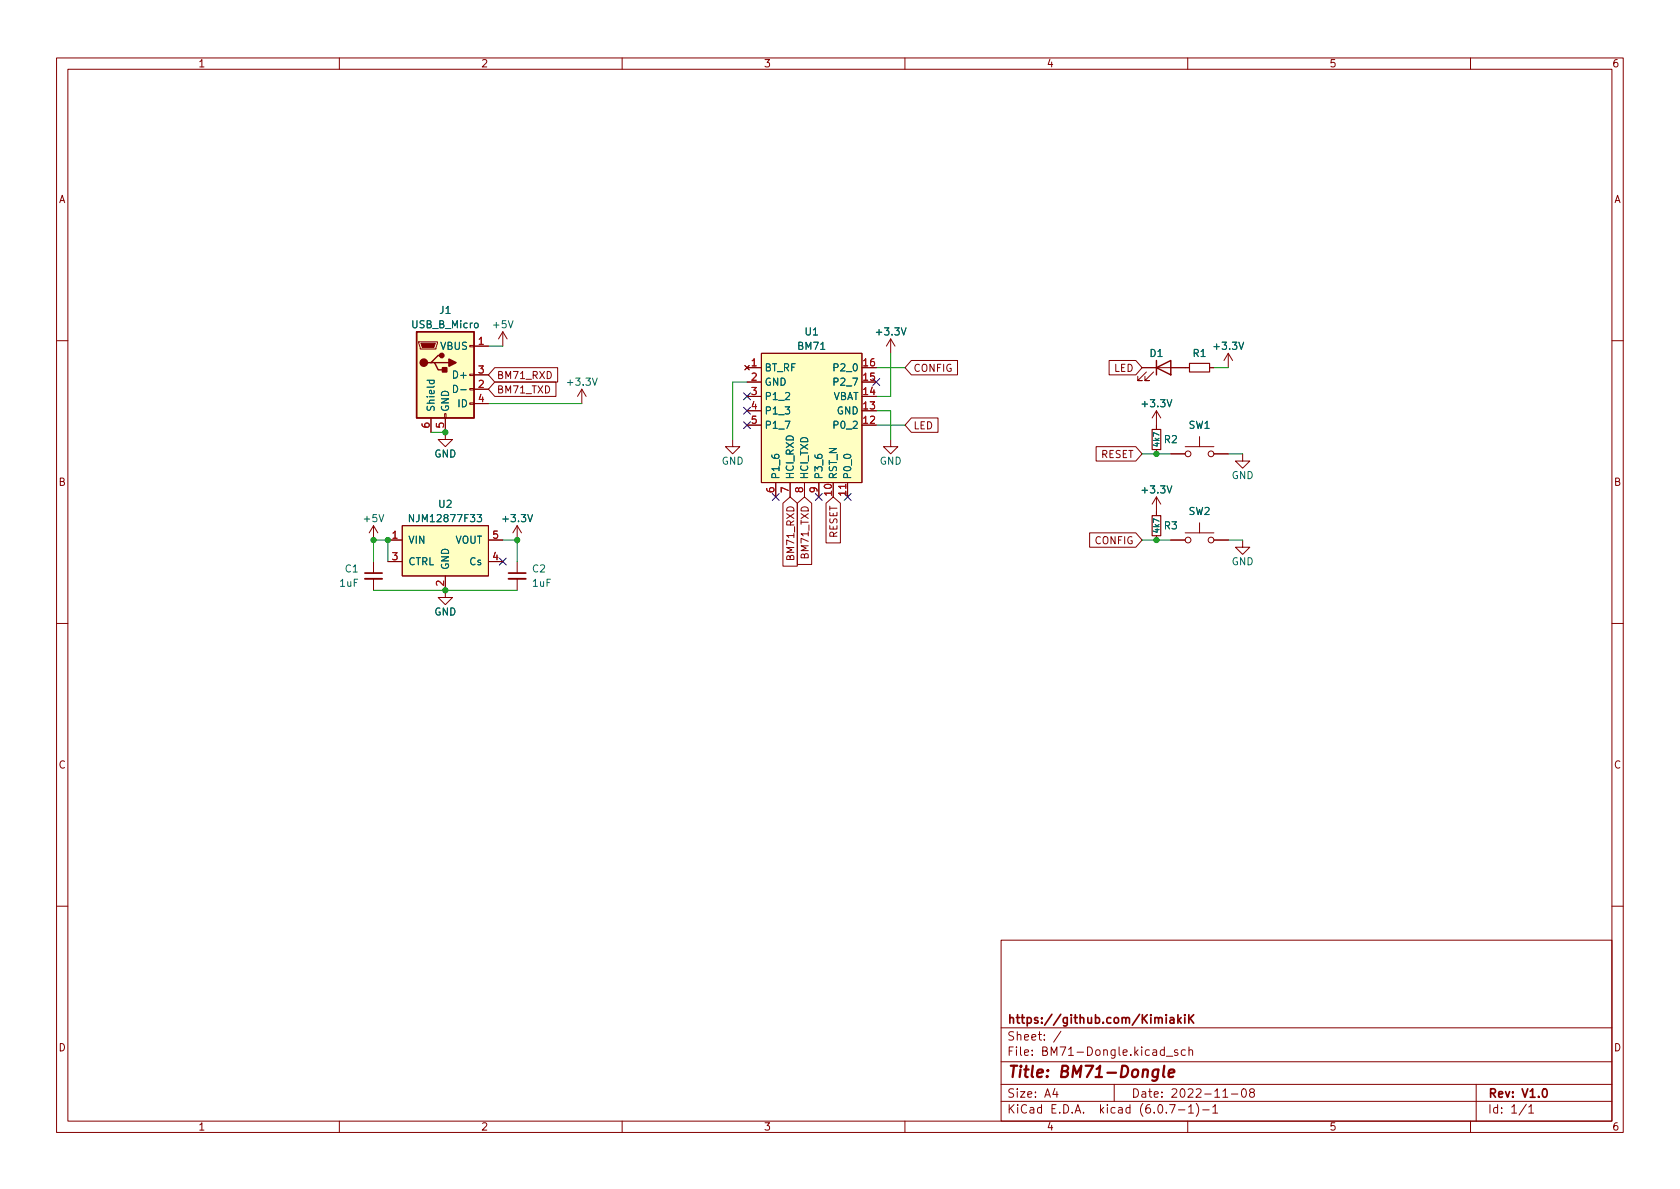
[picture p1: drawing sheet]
<svg xmlns="http://www.w3.org/2000/svg" width="297mm" height="210mm" viewBox="0 0 297 210" stroke-linecap="round" stroke-linejoin="round" font-family="sans-serif">
<g fill="none" stroke="#840000" stroke-width=".18">
<path d="M10 10.2h277v190.1h-277zM12 12.2h273v186.1h-273zM60 10.2v2M110 10.2v2M160 10.2v2M210 10.2v2M260 10.2v2M88.9 58.7l-.8 1.2M88.9 58.7v2.5M88.9 58.7l.8 1.2M157.5 59.9l-.8 1.3M157.5 59.9v2.6"/>
<path d="M157.5 59.9l.7 1.3M10 60.2h2M74 60.4h3.3v.3l-.2 1h-2.8zM76.2 73.9v2.5M78.6 73.1h.3v.8h-.3zM78.7 73.9v3.8h1.3l-1.3 1.3-1.2-1.3h1.2M83.1 71.2h.7v.3h-.7zM83.1 68.7h.7v.3h-.7zM83.1 66.2h.7v.2h-.7zM83.1 61.1h.7v.2h-.7zM83.8 61.2h2.6M83.8 68.8h2.6"/>
<path d="M83.8 66.3h2.6M83.8 71.4h2.6M87.5 67.6h10.8v2.5h-10.8l-1.1-1.3zM87.5 65h11.1v2.6h-11.1l-1.1-1.3zM102.9 68.8l-.8 1.3M102.9 68.8v2.6M102.9 68.8l.7 1.3M129.5 77.7v1.3h1.3l-1.3 1.3-1.2-1.3h1.2M131.7 64.6l.8 .8M132.1 65h2.5M132.1 67.6h2.5M132.1 70.1h2.5"/>
<path d="M132.1 72.6h2.5M132.1 75.2h2.5M132.5 64.6l-.8 .8M134.6 62.5h17.8v22.8h-17.8zM157.5 77.7v1.3h1.2l-1.2 1.3-1.3-1.3h1.3M161.1 73.9h4.7v2.5h-4.7l-1.1-1.2zM161.1 63.7h8.2v2.6h-8.2l-1.1-1.3zM193.8 79h7l1.1 1.3-1.1 1.2h-7zM196.1 63.7h4.7l1.1 1.3-1.1 1.3h-4.7zM201.9 65h8.4M202.7 65.8l-1.5 1.5h.7h-.7v-.8M204 65.8l-1.6 1.5h.8h-.8v-.8"/>
<path d="M204.5 72.6v3.3M204.5 79.5v.8M204.5 72.6l-.8 1.3M204.5 72.6l.7 1.3M209.5 79h5.1M212.1 77.2v1.8M213.9 65h.7M217.2 62.5l-.8 1.2M217.2 62.5v2.5M217.2 62.5l.7 1.2M285 60.2h2M66 93l-.7 1.2"/>
<path d="M66 93v2.5M66 99.3v2M66 93l.8 1.2M68.6 95.5h2.5M68.6 99.3h2.5M71.1 93h15.3v8.8h-15.3zM86.4 95.5h2.5M86.4 99.3h2.5M91.4 93v2.5M91.4 99.3v2M91.4 93l-.7 1.2M91.4 93l.8 1.2"/>
<path d="M137.2 85.3v2.6M138.4 89l1.3-1.1 1.3 1.1v11.1h-2.6zM139.7 85.3v2.6M141 89l1.2-1.1 1.3 1.1v10.8h-2.5zM142.2 85.3v2.6M144.8 85.3v2.6M146 89l1.3-1.1 1.3 1.1v7h-2.6zM149.9 85.3v2.6M192.7 94.2h8.1l1.1 1.3-1.1 1.3h-8.1zM204.5 87.9v3.3M204.5 94.7v.8M204.5 87.9l-.8 1.2"/>
<path d="M204.5 87.9l.7 1.2M207 95.5h2.5M207 80.3h2.5M209.5 94.2h5.1M212.1 92.5v1.7M214.6 95.5h2.6M214.6 80.3h2.6M219.7 95.5v1.3h1.3l-1.3 1.2-1.3-1.2h1.3M219.7 80.3v1.2h1.3l-1.3 1.3-1.3-1.3h1.3M10 110.2h2M66 102.4v2M78.7 101.8v3.9h1.3l-1.3 1.2-1.2-1.2h1.2"/>
<path d="M91.4 102.4v2M285 110.2h2M10 160.2h2M177 166.3h108v32h-108zM285 160.2h2M60 198.3v2M110 198.3v2M160 198.3v2M177 194.8h108M177 191.8h108M177 187.8h108M177 181.8h108"/>
<path d="M186.5 192.5l-.4 1h1M186.9 193v1M187.6 182.4l-1.3 1.9M197 191.8v3M205.9 185.7l-.5-.1-.3 .3v.4l.2 .3h.6M205.9 185.1v1.5M206.2 186.8h1.2M206.8 195.3h1l-.7 1.5M208.2 185.7l-.3-.1-.3 .2 .1 .3 .5 .1v.4h-.6M208.4 196.3h1.1M209.6 185.7l-.5-.1-.2 .3v.4l.1 .3h.6M210 198.3v2"/>
<path d="M210.1 195.8l.5-.5v1.5M210.1 196.8h.9M210.2 185.8l.2-.2 .4 .1 .1 .9M210.2 185.1v1.5M211.5 195.1a1.72 1.72 0 0 1 0 2.3M212.6 196.3h1.2M214.4 195.8l.5-.5v1.5M214.4 196.8h.9M216.2 194h.9M217.7 193.5h1.2M219.7 192.6l.2-.1a.81 .81 0 0 1 .5 .7 .81 .81 0 0 1-.3 .8h-.1a.81 .81 0 0 1-.6-.6 .81 .81 0 0 1 .3-.8zM221.2 193.2l-.3-.3 .1-.2 .2-.2 .4 .1 .2 .2-.1 .2-.6 .2-.2 .3 .1 .4 .2 .1h.4l.2-.3-.1-.4-.2-.1"/>
<path d="M260 198.3v2M261 191.8v6.5M269.9 195.3l-1.3 1.9M270.3 195.8l.4-.5v1.5M270.3 196.8h.9"/>
<circle cx="210.1" cy="95.5" r=".51"/>
<circle cx="210.1" cy="80.3" r=".51"/>
<circle cx="214.1" cy="80.3" r=".51"/>
<circle cx="214.1" cy="95.5" r=".51"/>
</g>
<g fill="none" stroke="#840000" stroke-width=".3">
<path d="M64.5 101.3h3.1M89.9 101.3h3.1M208.3 179.4v1.5M208.8 179.9l-.5 .6M209.5 179.4v.2M209.5 179.9v1M210.2 179.4v1.5M211.1 179.4l-.9 .9M206.9 180h.6l.1 .9M207.6 180.3l-.5 .1a.29 .29 0 0 0-.3 .2 .29 .29 0 0 0 .3 .3h.5M208.4 180.4l.4 .5M210.4 180.1l.7 .8"/>
<path d="M272.9 192.6l.2-.1a.8 .8 0 0 1 .5 .8 .8 .8 0 0 1-.5 .7 1 1 0 0 1-.2-1.4z"/>
</g>
<path d="M204.8 189.2a.66 .66 0 0 0-1 .3v.6l.1 .3 .2 .1 .6-.1M204.8 189.1l-.2 1.6a.6 .6 0 0 1-.9 .3M205.9 188.5l-.3 1.7 .3 .3M206.6 189.8l1-.2v-.4l-.2-.1-.6 .1-.2 1 .2 .3 .6-.1" fill="none" stroke="#840000" stroke-width=".4"/>
<path d="M64.5 102.4h3.1M89.9 102.4h3.1" fill="none" stroke="#840000" stroke-width=".33"/>
<g fill="#ffffc2" stroke="#ffffc2" stroke-width=".18">
<path d="M134.6 62.5h17.8v22.8h-17.8z"/>
<path d="M73.7 58.7h10.1v15.2h-10.1z"/>
<path d="M71.1 93h15.3v8.8h-15.3z"/>
</g>
<path d="M203.7 75.9h1.5v3.6h-1.5zM210.3 64.3h3.6v1.5h-3.6zM203.7 91.2h1.5v3.5h-1.5z" fill="none" stroke="#840000" stroke-width=".2"/>
<path d="M73.7 58.7h10.1v15.2h-10.1zM76.2 64.1h.6l.7 1.3h1.2M76.8 64.1h2.6M78.1 62.9h-.6l-1.3 1.2h-.6M204.5 65l2.5-1.3v2.6zM204.5 63.7v2.6" fill="none" stroke="#840000" stroke-width=".25"/>
<g fill="#840000" stroke="#840000" stroke-width=".25">
<path d="M79.4 63.5l1.2 .6-1.2 .7z"/>
<path d="M78.2 65h.8v.8h-.8z"/>
<circle cx="74.9" cy="64.1" r=".63"/>
<circle cx="78.1" cy="62.9" r=".38"/>
</g>
<path d="M74.4 60.7h2.6l-.3 .8h-2z" fill="#840000" stroke="#840000" stroke-width=".18"/>
<path d="M75.5 67.3h1.3M76 67.3l-.1 .3 .3 .3 .5-.2v-.4M80.2 68.1a.64 .64 0 0 1 .7 .7 .64 .64 0 0 1-.7 .6zM73.1 91v1.3l-.7-1.3v1.3M84.4 91h.8l-.5 .5 .4 .1v.5l-.2 .2-.5-.2" fill="none" stroke="#006464" stroke-width=".18"/>
<g fill="none" stroke="#009600" stroke-width=".18">
<path d="M76.2 76.4h2.5M86.4 61.2h2.5M86.4 71.4h16.5M132.1 67.6h-2.6v10.1M154.9 65h5.1M154.9 72.6h2.6v5.1M154.9 75.2h5.1M157.5 62.5v7.6h-2.6M214.6 65h2.6M66 99.3v-3.8h2.6v3.8M88.9 95.5h2.5v3.8M201.9 95.5h5.1"/>
<path d="M201.9 80.3h5.1M217.2 95.5h2.5M217.2 80.3h2.5M66 104.4h25.4"/>
</g>
<g fill="none" stroke="#000084" stroke-width=".18">
<path d="M131.5 69.5l1.2 1.2M131.5 72l1.2 1.2M131.5 74.6l1.2 1.2M132.7 69.5l-1.2 1.2M132.7 72l-1.2 1.2M132.7 74.6l-1.2 1.2M154.3 66.9l1.2 1.3M155.5 66.9l-1.2 1.3M88.3 98.7l1.2 1.2M89.5 98.7l-1.2 1.2M136.6 87.3l1.2 1.2M137.8 87.3l-1.2 1.2"/>
<path d="M144.2 87.3l1.2 1.2M145.4 87.3l-1.2 1.2M149.3 87.3l1.2 1.2M150.5 87.3l-1.2 1.2"/>
</g>
<g fill="#009600" stroke="#009600" stroke-width=".18">
<circle cx="78.7" cy="104.4" r=".46"/>
<circle cx="66" cy="95.5" r=".46"/>
<circle cx="68.6" cy="95.5" r=".46"/>
<circle cx="78.7" cy="76.4" r=".46"/>
<circle cx="91.4" cy="95.5" r=".46"/>
<circle cx="204.5" cy="95.5" r=".46"/>
<circle cx="204.5" cy="80.3" r=".46"/>
</g>
<text font-size="2.8" fill="#840000" x="178" y="190.6">Title: BM71-Dongle</text>
<g font-size="2.1" fill="#840000">
<text x="178" y="184">Sheet: /</text>
<text x="178" y="181">https://github.com/KimiakiK</text>
<text x="178" y="186.7">File: BM71-Dongle.kicad_sch</text>
<text x="178" y="196.9">KiCad E.D.A. kicad (6.0.7-1)-1</text>
<text x="178" y="194.1">Size: A4</text>
<text x="200" y="194.1">Date: 2022-11-08</text>
<text x="263" y="194.1">Rev: V1.0</text>
<text x="263" y="196.9">Id: 1/1</text>
</g>
<g font-size="1.8" fill="#840000">
<text x="35" y="11.9">1</text>
<text x="85" y="11.9">2</text>
<text x="135" y="11.9">3</text>
<text x="185" y="11.9">4</text>
<text x="235" y="11.9">5</text>
<text x="285" y="11.9">6</text>
<text x="10.3" y="35.9">A</text>
<text x="285.3" y="35.9">A</text>
<text x="161.4" y="65.7">CONFIG</text>
<text x="197" y="65.7">LED</text>
<text x="87.8" y="69.6">BM71_TXD</text>
<text x="87.8" y="67">BM71_RXD</text>
<text x="161.4" y="75.9">LED</text>
<text x="194.6" y="81">RESET</text>
<text x="10.3" y="85.9">B</text>
<text x="285.3" y="85.9">B</text>
<text x="148" y="95.2" transform="rotate(-90 148 95.2)">RESET</text>
<text x="140.4" y="98.7" transform="rotate(-90 140.4 98.7)">BM71_RXD</text>
<text x="143" y="98.5" transform="rotate(-90 143 98.5)">BM71_TXD</text>
<text x="193.6" y="96.2">CONFIG</text>
<text x="10.3" y="135.9">C</text>
<text x="285.3" y="135.9">C</text>
<text x="10.3" y="185.9">D</text>
<text x="285.3" y="185.9">D</text>
<text x="35" y="199.9">1</text>
<text x="85" y="199.9">2</text>
<text x="135" y="199.9">3</text>
<text x="185" y="199.9">4</text>
<text x="235" y="199.9">5</text>
<text x="285" y="199.9">6</text>
</g>
<g font-size="1.8" fill="#006464">
<text x="72.9" y="58">USB_B_Micro</text>
<text x="77.8" y="55.5">J1</text>
<text x="87.3" y="58">+5V</text>
<text x="142.4" y="59.3">U1</text>
<text x="155.1" y="59.3">+3.3V</text>
<text x="77.9" y="61.8">VBUS</text>
<text x="135.1" y="65.7">BT_RF</text>
<text x="141.2" y="61.8">BM71</text>
<text x="147.8" y="65.7">P2_0</text>
<text x="203.3" y="63.1">D1</text>
<text x="211" y="63.1">R1</text>
<text x="214.8" y="61.8">+3.3V</text>
<text x="80.5" y="66.9">D+</text>
<text x="80.9" y="69.5">D-</text>
<text x="100.5" y="68.2">+3.3V</text>
<text x="135.1" y="68.2">GND</text>
<text x="135.1" y="70.7">P1_2</text>
<text x="147.1" y="70.7">VBAT</text>
<text x="147.8" y="68.2">P2_7</text>
<text x="76.8" y="72.9" transform="rotate(-90 76.8 72.9)">Shield</text>
<text x="79.4" y="72.9" transform="rotate(-90 79.4 72.9)">GND</text>
<text x="81" y="72">ID</text>
<text x="135.1" y="73.3">P1_3</text>
<text x="135.1" y="75.8">P1_7</text>
<text x="147.8" y="75.8">P0_2</text>
<text x="148" y="73.3">GND</text>
<text x="202.1" y="72">+3.3V</text>
<text x="210.2" y="75.8">SW1</text>
<text x="76.8" y="80.9">GND</text>
<text x="127.6" y="82.2">GND</text>
<text x="155.5" y="82.2">GND</text>
<text x="205.9" y="78.4">R2</text>
<text x="77.6" y="89.8">U2</text>
<text x="137.8" y="84.8" transform="rotate(-90 137.8 84.8)">P1_6</text>
<text x="140.3" y="84.8" transform="rotate(-90 140.3 84.8)">HCI_RXD</text>
<text x="142.9" y="84.8" transform="rotate(-90 142.9 84.8)">HCI_TXD</text>
<text x="145.4" y="84.8" transform="rotate(-90 145.4 84.8)">P3_6</text>
<text x="148" y="84.8" transform="rotate(-90 148 84.8)">RST_N</text>
<text x="150.5" y="84.8" transform="rotate(-90 150.5 84.8)">P0_0</text>
<text x="202.1" y="87.2">+3.3V</text>
<text x="217.7" y="84.7">GND</text>
<text x="64.4" y="92.3">+5V</text>
<text x="72.9" y="92.3">NJM12877F33</text>
<text x="89.1" y="92.3">+3.3V</text>
<text x="205.9" y="93.6">R3</text>
<text x="210.2" y="91.1">SW2</text>
<text x="61.1" y="101.2">C1</text>
<text x="72.1" y="96.1">VIN</text>
<text x="72.1" y="99.9">CTRL</text>
<text x="79.4" y="100.8" transform="rotate(-90 79.4 100.8)">GND</text>
<text x="80.4" y="96.1">VOUT</text>
<text x="83.1" y="99.9">Cs</text>
<text x="94.2" y="101.2">C2</text>
<text x="217.7" y="99.9">GND</text>
<text x="60.1" y="103.8">1uF</text>
<text x="94.2" y="103.8">1uF</text>
<text x="76.8" y="108.8">GND</text>
</g>
<g font-size="1.8" fill="#a90000">
<text x="84.6" y="61">1</text>
<text x="132.9" y="64.8">1</text>
<text x="152.7" y="64.8">16</text>
<text x="84.6" y="68.6">2</text>
<text x="84.6" y="66">3</text>
<text x="84.6" y="71.1">4</text>
<text x="132.9" y="67.3">2</text>
<text x="132.9" y="69.8">3</text>
<text x="152.7" y="69.8">14</text>
<text x="152.7" y="67.3">15</text>
<text x="75.9" y="75.7" transform="rotate(-90 75.9 75.7)">6</text>
<text x="78.5" y="75.7" transform="rotate(-90 78.5 75.7)">5</text>
<text x="132.9" y="72.4">4</text>
<text x="132.9" y="74.9">5</text>
<text x="152.7" y="74.9">12</text>
<text x="152.7" y="72.4">13</text>
<text x="136.9" y="87.1" transform="rotate(-90 136.9 87.1)">6</text>
<text x="139.4" y="87.1" transform="rotate(-90 139.4 87.1)">7</text>
<text x="142" y="87.1" transform="rotate(-90 142 87.1)">8</text>
<text x="144.5" y="87.1" transform="rotate(-90 144.5 87.1)">9</text>
<text x="147.1" y="87.6" transform="rotate(-90 147.1 87.6)">10</text>
<text x="149.6" y="87.6" transform="rotate(-90 149.6 87.6)">11</text>
<text x="69.4" y="95.2">1</text>
<text x="87.1" y="95.2">5</text>
<text x="69.4" y="99.1">3</text>
<text x="87.1" y="99.1">4</text>
<text x="78.5" y="103.6" transform="rotate(-90 78.5 103.6)">2</text>
</g>
<g font-size="1.4" fill="#006464">
<text x="205" y="78.9" transform="rotate(-90 205 78.9)">4k7</text>
<text x="205" y="94.1" transform="rotate(-90 205 94.1)">4k7</text>
</g>
</svg>
